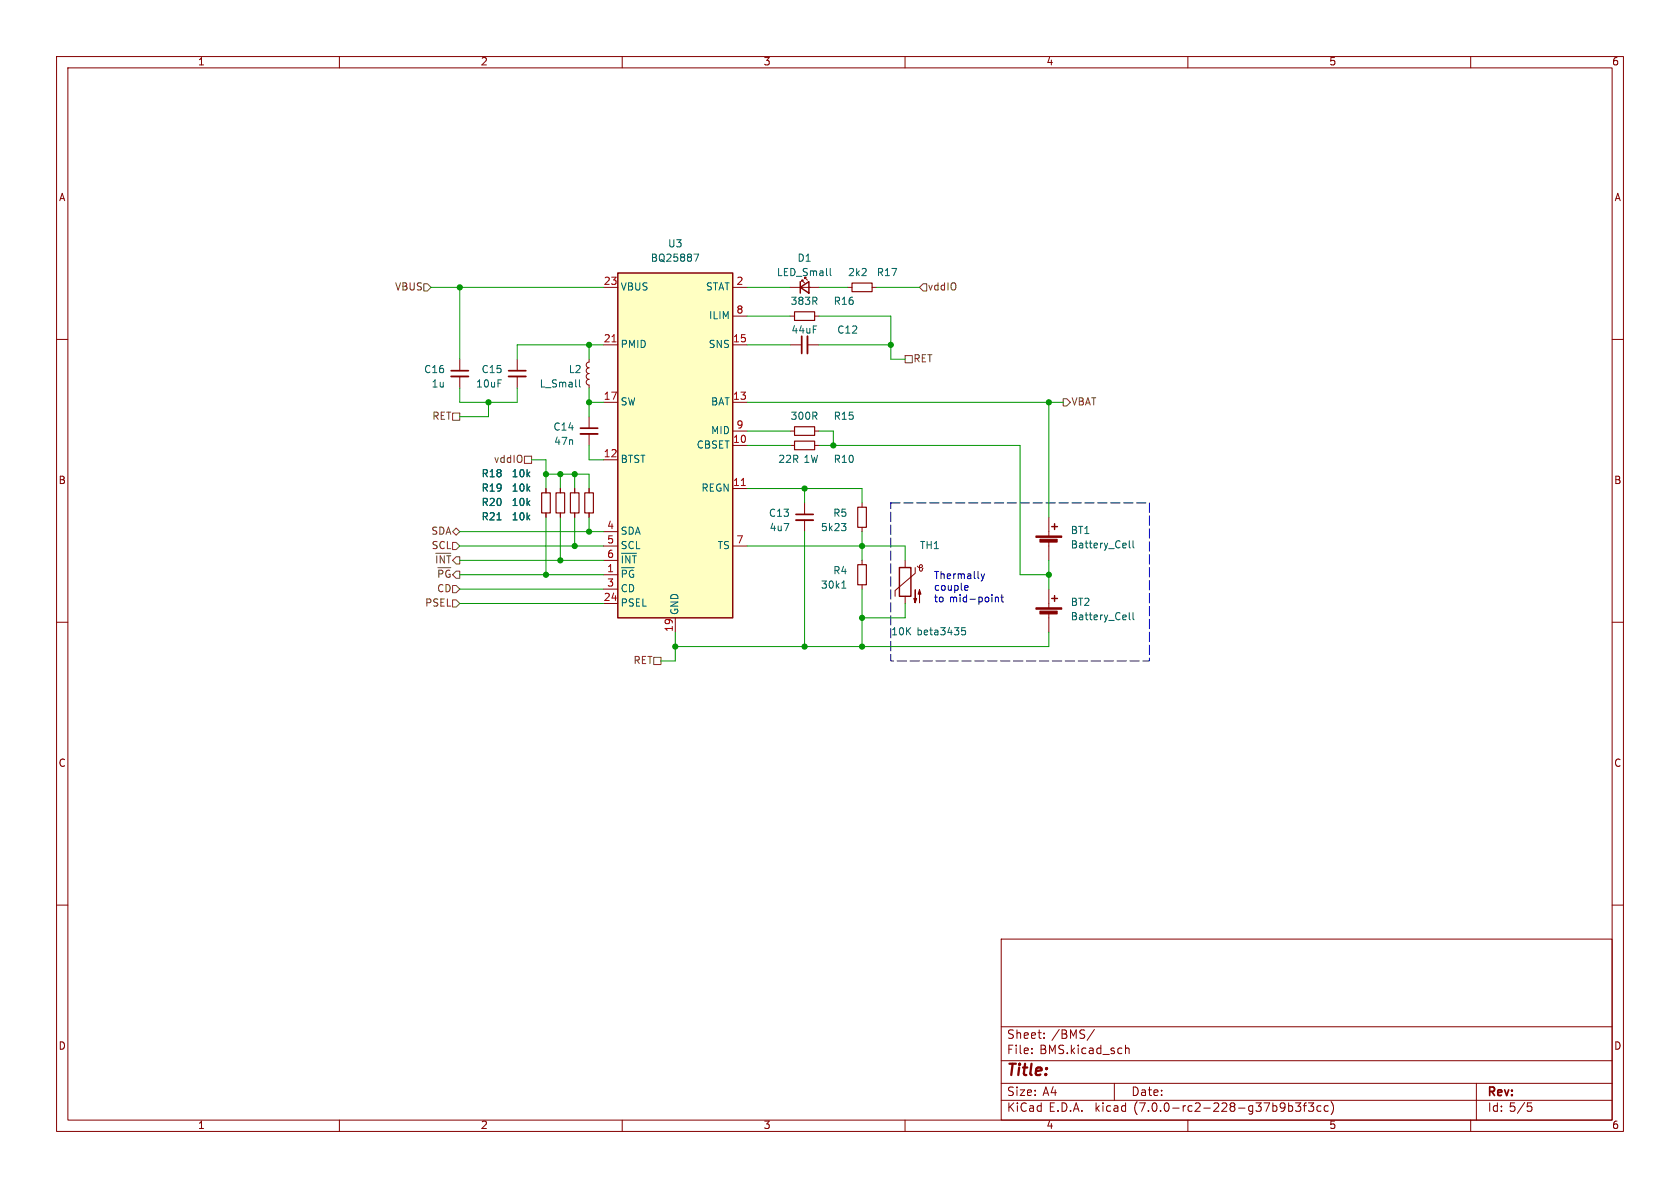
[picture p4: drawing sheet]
<svg xmlns="http://www.w3.org/2000/svg" width="297mm" height="210mm" viewBox="0 0 297 210" stroke-linecap="round" stroke-linejoin="round" font-family="sans-serif">
<g fill="none" stroke="#840000" stroke-width=".18">
<path d="M10 10h277v190h-277zM12 12h273v186h-273zM60 10v2M110 10v2M160 10v2M210 10v2M260 10v2M10 60h2M106.7 50.8h2.5M129.5 50.8h2.6M129.5 55.9h2.6M139.7 50.8h5.1"/>
<path d="M139.7 55.9h.8M141.7 49.8v-.3h.3h-.3l.5 .5M144 55.9h.8M149.9 50.8h.7M154.2 50.8h.7M285 60h2M81.3 63.5v2M81.3 66.5v2.1M91.4 63.5v2M91.4 66.5v2.1M104.1 63.5v.5l-.3 .1-.2 .4 .2 .4 .3 .1-.3 .2-.2 .3 .2 .4 .3 .1-.3 .2-.2 .3 .2 .4 .3 .2-.3 .1-.2 .4 .2 .3 .3 .2v.5M104.1 73.7v2"/>
<path d="M104.1 76.7v2M106.7 71.1h2.5M106.7 61h2.5M129.5 78.7h2.6M129.5 76.2h2.6M129.5 71.1h2.6M129.5 61h2.6M139.7 78.7h.8M139.7 76.2h.8M139.7 61h2M142.7 61h2.1M144 78.7h.8"/>
<path d="M144 76.2h.8M96.5 86.4v.7M96.5 90.7v.7M99.1 86.4v.7M99.1 90.7v.7M101.6 86.4v.7M101.6 90.7v.7M104.1 86.4v.7M104.1 90.7v.7M106.7 81.3h2.5M106.7 94h2.5M106.7 96.5h2.5"/>
<path d="M106.7 99.1h2.5M129.5 86.4h2.6M129.5 96.5h2.6M142.2 88.9v2M142.2 91.9v2.1M152.4 88.9v.8M152.4 93.2v.8M152.4 99.1v.7M160 99.1v1.2M185.4 91.4v3.3M185.4 95.8v3.3M10 110h2"/>
<path d="M106.7 101.6h2.5M106.7 106.7h2.5M106.7 104.1h2.5M119.4 109.2v2.6M152.4 103.4v.7M160 105.4v1.3M161.8 100.3v1l-3.6 3.1v1M162.2 100.1l.2 .2h.4l.2-.1v-.3l-.2-.1-.2 .2v.7l.1 .3 .3-.1 .2-.4M185.4 104.1v3.3M185.4 108.5v3.3M285 110h2M10 160h2"/>
<path d="M285 160h2M177 166h108v32h-108zM60 198v2M110 198v2M160 198v2M177 194.5h108M177 191.5h108M177 187.5h108M177 181.5h108M182.4 186.1v.2M182.4 185.3v.2M184.6 183.4v.2"/>
<path d="M184.6 182.6v.2M193.5 182l-1.3 1.9M197 191.5v3M199 184.8v1.5M199 185.4l.2-.1h.3l.1 1M210 198v2M227.8 195v1.5M227.8 195.5h.4l.3 .2v.5l-.1 .2h-.6M229 195h1l-.5 .5 .4 .2v.6l-.2 .2h-.5l-.2-.2M230.4 195.5h.6M231 195l-.4 .2v1.3M231.3 195h.9l-.5 .5 .5 .2v.6l-.2 .2h-.5l-.2-.2"/>
<path d="M233.5 195.5h-.4l-.3 .2v.5l.2 .2h.5M234.8 195.5h-.4l-.3 .2v.5l.1 .2h.6M235.3 194.7a1.72 1.72 0 0 1 0 2.3M260 198v2M261 191.5v6.5M270 195h.8M270.2 195.5h.3l.3 .3-.1 .6-.5 .1"/>
</g>
<path d="M140.5 55.1h3.5v1.5h-3.5zM150.6 50h3.6v1.6h-3.6zM140.5 78h3.5v1.5h-3.5zM140.5 75.4h3.5v1.6h-3.5zM95.8 87.1h1.5v3.6h-1.5zM98.3 87.1h1.5v3.6h-1.5zM100.8 87.1h1.6v3.6h-1.6zM103.4 87.1h1.5v3.6h-1.5zM151.6 89.7h1.6v3.5h-1.6zM151.6 99.8h1.6v3.6h-1.6z" fill="none" stroke="#840000" stroke-width=".2"/>
<path d="M142.7 59.4v3.1M79.8 66.5h3M89.9 66.5h3.1M102.6 76.7h3.1M140.7 91.9h3.1" fill="none" stroke="#840000" stroke-width=".33"/>
<path d="M141.7 59.4v3.1M79.8 65.5h3M89.9 65.5h3.1M102.6 75.7h3.1M140.7 90.9h3.1" fill="none" stroke="#840000" stroke-width=".3"/>
<g fill="none" stroke="#006464" stroke-width=".18">
<path d="M122.7 44.9h.8l-.5 1.3M146.8 47.5v1l.2 .2M102.4 67.1v1.1l.2 .2M110 98.3v1.2M111.4 98.3v1.2l-.8-1.2v1.2M111.8 98.3h.7M112.1 98.3v1.2M148.8 92.5h.7l-.4 .5M149.4 93.1l.1 .2-.1 .5M199.6 95.6v1.1l.2 .2M200.3 95.6v1.1l.2 .2M110 100.8v1.3"/>
<path d="M148.8 104h.7M149.1 102.9l.1-.2v1.3M170.7 111h-.7v.6l.2-.2 .4 .1 .1 .2v.4l-.2 .1-.5-.1M199.6 108.3v1.1l.2 .2M200.3 108.3v1.1l.2 .2"/>
</g>
<path d="M109.2 48.3h20.3v60.9h-20.3zM141.5 50.8l1.5-1v2zM141.5 49.8v2M185.9 93.1h1M186.4 92.6v1M159 100.3h2v5.1h-2zM185.9 105.8h1M186.4 105.3v1" fill="none" stroke="#840000" stroke-width=".25"/>
<g fill="#840000" stroke="#840000" stroke-width=".18">
<path d="M162.6 104.3l.2 .7h-.5l.3-.7v2.3z"/>
<path d="M161.8 104.3v2.3l-.3-.8h.6l-.3 .8z"/>
<path d="M183.1 94.7h4.6v.3h-4.6z"/>
<path d="M183.8 95.3h3.1v.5h-3.1z"/>
<path d="M183.1 107.4h4.6v.3h-4.6z"/>
<path d="M183.8 108h3.1v.5h-3.1z"/>
</g>
<path d="M109.2 48.3h20.3v60.9h-20.3z" fill="#ffffc2" stroke="#ffffc2" stroke-width=".18"/>
<path d="M108.2 60.4h.7M131.1 85.8h.7" fill="none" stroke="#a90000" stroke-width=".18"/>
<g fill="none" stroke="#725600" stroke-width=".18">
<path d="M74.9 50.2h.7l.6 .6-.6 .6h-.7zM163.2 50.2h.6v1.2h-.6l-.6-.6zM80 73h1.3v1.3h-1.3zM160 62.9h1.3v1.2h-1.3zM188 70.5h.6l.6 .6-.6 .7h-.6zM77.2 98.3v1.2M78.5 98.3v1.2l-.7-1.2v1.2M79 98.3h.7M79.3 98.3v1.2M80 94l.6-.7 .7 .7-.7 .6zM80 95.9h.6l.7 .6-.7 .7h-.6zM80.6 98.4h.7v1.3h-.7l-.6-.6z"/>
<path d="M92.7 80.6h1.3v1.3h-1.3zM77.6 100.8v1.3M80 103.5h.6l.7 .6-.7 .7h-.6zM80 106h.6l.7 .7-.7 .6h-.6zM80.6 101h.7v1.2h-.7l-.6-.6zM115.6 116.2h1.2v1.3h-1.2z"/>
</g>
<path d="M171.1 104.3h-.4M171.1 103.6v.2l-.6 .1M173.4 101.4l.3 .9M173.7 102.3l-.3 .4M174.1 101.4l-.4 .9M176 105.6v.8M176 105.7l.1-.1h.3l.1 .8M176.9 105.6h.5M177.1 105.1v1.1l.3 .2" fill="none" stroke="#0000c2" stroke-width=".18"/>
<path d="M157.5 88.9h45.7v27.9h-45.7v-27.9" fill="none" stroke="#0000c2" stroke-width=".18" stroke-dasharray="1.7 .6"/>
<g fill="none" stroke="#009600" stroke-width=".18">
<path d="M76.2 50.8h30.5M81.3 50.8v12.7M132.1 50.8h7.6M132.1 55.9h7.6M144.8 50.8h5.1M144.8 55.9h12.7v7.6h2.5M154.9 50.8h7.7M81.3 68.6v2.5h10.1v-2.5M86.4 71.1v2.6h-5.1M104.1 78.7v2.6h2.6M104.1 61v2.5M104.1 68.6v5.1"/>
<path d="M104.1 71.1h2.6M106.7 61h-15.3v2.5M132.1 78.7h7.6M132.1 61h7.6M132.1 71.1h55.9M132.1 76.2h7.6M144.8 78.7h35.5v22.9h5.1M144.8 61h12.7M144.8 76.2h2.5v2.5M185.4 71.1v20.3M81.3 99.1h25.4M81.3 96.5h25.4"/>
<path d="M81.3 94h25.4M94 81.3h2.5v5.1M96.5 83.8h7.6v2.6M96.5 91.4v10.2M99.1 83.8v2.6M99.1 91.4v7.7M101.6 83.8v2.6M101.6 91.4v5.1M104.1 91.4v2.6M132.1 96.5h27.9v2.6M132.1 86.4h20.3v2.5M142.2 86.4v2.5"/>
<path d="M142.2 94v20.3M152.4 94v5.1M185.4 99.1v5M81.3 104.1h25.4M81.3 101.6h25.4M81.3 106.7h25.4M119.4 111.8v5h-2.6M152.4 104.1v10.2M160 106.7v2.5h-7.6M185.4 111.8v2.5h-66"/>
</g>
<g fill="#009600" stroke="#009600" stroke-width=".18">
<circle cx="101.6" cy="83.8" r=".46"/>
<circle cx="101.6" cy="96.5" r=".46"/>
<circle cx="104.1" cy="94" r=".46"/>
<circle cx="99.1" cy="99.1" r=".46"/>
<circle cx="96.5" cy="101.6" r=".46"/>
<circle cx="96.5" cy="83.8" r=".46"/>
<circle cx="119.4" cy="114.3" r=".46"/>
<circle cx="152.4" cy="114.3" r=".46"/>
<circle cx="142.2" cy="114.3" r=".46"/>
<circle cx="152.4" cy="96.5" r=".46"/>
<circle cx="152.4" cy="109.2" r=".46"/>
<circle cx="142.2" cy="86.4" r=".46"/>
<circle cx="99.1" cy="83.8" r=".46"/>
<circle cx="104.1" cy="61" r=".46"/>
<circle cx="86.4" cy="71.1" r=".46"/>
<circle cx="104.1" cy="71.1" r=".46"/>
<circle cx="81.3" cy="50.8" r=".46"/>
<circle cx="147.3" cy="78.7" r=".46"/>
<circle cx="157.5" cy="61" r=".46"/>
<circle cx="185.4" cy="71.1" r=".46"/>
<circle cx="185.4" cy="101.6" r=".46"/>
</g>
<text font-size="2.8" fill="#840000" x="178" y="190.8">Title:</text>
<g font-size="2.1" fill="#840000">
<text x="178" y="183.9">Sheet:</text>
<text x="185.9" y="183.9">/BMS/</text>
<text x="178" y="186.6">File:</text>
<text x="183.8" y="186.6">BMS.kicad_sch</text>
<text x="178" y="196.8">KiCad</text>
<text x="178" y="194">Size:</text>
<text x="184.3" y="194">A4</text>
<text x="185.4" y="196.8">E.D.A.</text>
<text x="193.7" y="196.8">kicad</text>
<text x="200" y="194">Date:</text>
<text x="200.6" y="196.8">(7.0.0-rc2-228-g37b9b3f3cc)</text>
<text x="263" y="194.2">Rev:</text>
<text x="263" y="196.8">Id: 5/5</text>
</g>
<g font-size="1.8" fill="#840000">
<text x="35" y="11.8">1</text>
<text x="85" y="11.8">2</text>
<text x="135" y="11.8">3</text>
<text x="185" y="11.8">4</text>
<text x="235" y="11.8">5</text>
<text x="285" y="11.8">6</text>
<text x="10.4" y="35.8">A</text>
<text x="285.4" y="35.8">A</text>
<text x="10.3" y="85.8">B</text>
<text x="285.3" y="85.8">B</text>
<text x="10.3" y="135.8">C</text>
<text x="285.3" y="135.8">C</text>
<text x="10.3" y="185.8">D</text>
<text x="285.3" y="185.8">D</text>
<text x="35" y="199.8">1</text>
<text x="85" y="199.8">2</text>
<text x="135" y="199.8">3</text>
<text x="185" y="199.8">4</text>
<text x="235" y="199.8">5</text>
<text x="285" y="199.8">6</text>
</g>
<g font-size="1.8" fill="#006464">
<text x="115" y="46.5">BQ25887</text>
<text x="118" y="44">U3</text>
<text x="140.9" y="46.5">D1</text>
<text x="109.7" y="51.6">VBUS</text>
<text x="124.7" y="51.6">STAT</text>
<text x="137.3" y="49.1">LED_Small</text>
<text x="149.9" y="49.1">2k2</text>
<text x="154.9" y="49.1">R17</text>
<text x="125.2" y="56.7">ILIM</text>
<text x="139.7" y="54.2">383R</text>
<text x="139.8" y="59.2">44uF</text>
<text x="147.3" y="54.2">R16</text>
<text x="148" y="59.2">C12</text>
<text x="109.7" y="61.8">PMID</text>
<text x="125.2" y="61.8">SNS</text>
<text x="74.9" y="66.2">C16</text>
<text x="76.2" y="68.8">1u</text>
<text x="84.1" y="68.8">10uF</text>
<text x="85.1" y="66.2">C15</text>
<text x="95.4" y="68.8">L_Small</text>
<text x="100.5" y="66.2">L2</text>
<text x="109.7" y="71.9">SW</text>
<text x="125.6" y="71.9">BAT</text>
<text x="97.8" y="76.4">C14</text>
<text x="125.6" y="77">MID</text>
<text x="139.7" y="74.5">300R</text>
<text x="147.3" y="74.5">R15</text>
<text x="97.9" y="78.9">47n</text>
<text x="109.7" y="82.1">BTST</text>
<text x="123" y="79.6">CBSET</text>
<text x="137.5" y="82.1">22R</text>
<text x="142.1" y="82.1">1W</text>
<text x="147.3" y="82.1">R10</text>
<text x="85.1" y="89.7">R20</text>
<text x="85.1" y="87.2">R19</text>
<text x="85.1" y="84.6">R18</text>
<text x="90.4" y="89.7">10k</text>
<text x="90.4" y="87.2">10k</text>
<text x="90.4" y="84.6">10k</text>
<text x="123.9" y="87.2">REGN</text>
<text x="85.1" y="92.3">R21</text>
<text x="90.4" y="92.3">10k</text>
<text x="109.7" y="94.8">SDA</text>
<text x="135.9" y="91.6">C13</text>
<text x="136" y="94.2">4u7</text>
<text x="145.1" y="94.2">5k23</text>
<text x="147.2" y="91.6">R5</text>
<text x="189.2" y="94.7">BT1</text>
<text x="109.7" y="97.3">SCL</text>
<text x="109.7" y="100.5">~{INT}</text>
<text x="126.7" y="97.3">TS</text>
<text x="147.2" y="101.8">R4</text>
<text x="162.6" y="97.3">TH1</text>
<text x="189.2" y="97.2">Battery_Cell</text>
<text x="109.7" y="103">~{PG}</text>
<text x="109.7" y="107.5">PSEL</text>
<text x="109.7" y="105">CD</text>
<text x="145.1" y="104.3">30k1</text>
<text x="189.2" y="107.4">BT2</text>
<text x="120.2" y="108.7" transform="rotate(-90 120.2 108.7)">GND</text>
<text x="157.5" y="112.6">10K</text>
<text x="162.1" y="112.6">beta3435</text>
<text x="189.2" y="109.9">Battery_Cell</text>
</g>
<g font-size="1.8" fill="#725600">
<text x="69.7" y="51.6">VBUS</text>
<text x="164" y="51.6">vddIO</text>
<text x="161.5" y="64.3">RET</text>
<text x="189.4" y="71.9">VBAT</text>
<text x="76.3" y="74.5">RET</text>
<text x="87.2" y="82.1">vddIO</text>
<text x="76.1" y="94.8">SDA</text>
<text x="76.2" y="97.3">SCL</text>
<text x="76.8" y="100.5">~{INT}</text>
<text x="75" y="107.5">PSEL</text>
<text x="77.2" y="103">~{PG}</text>
<text x="77.2" y="105">CD</text>
<text x="111.9" y="117.7">RET</text>
</g>
<g font-size="1.8" fill="#a90000">
<text x="106.7" y="50.5">23</text>
<text x="130.1" y="50.5">2</text>
<text x="130.1" y="55.6">8</text>
<text x="106.7" y="60.7">21</text>
<text x="129.5" y="60.7">15</text>
<text x="106.7" y="70.9">17</text>
<text x="129.5" y="70.9">13</text>
<text x="130.1" y="75.9">9</text>
<text x="106.7" y="81">12</text>
<text x="129.5" y="78.5">10</text>
<text x="129.5" y="86.1">11</text>
<text x="107.3" y="93.7">4</text>
<text x="107.3" y="101.3">1</text>
<text x="107.3" y="96.3">5</text>
<text x="107.3" y="98.8">6</text>
<text x="130.1" y="96.3">7</text>
<text x="106.7" y="106.4">24</text>
<text x="107.3" y="103.9">3</text>
<text x="119.1" y="111.8" transform="rotate(-90 119.1 111.8)">19</text>
</g>
<g font-size="1.8" fill="#0000c2">
<text x="165.1" y="102.6">Thermally</text>
<text x="165.1" y="104.6">couple</text>
<text x="165.1" y="106.7">to</text>
<text x="167.9" y="106.7">mid-point</text>
</g>
</svg>
